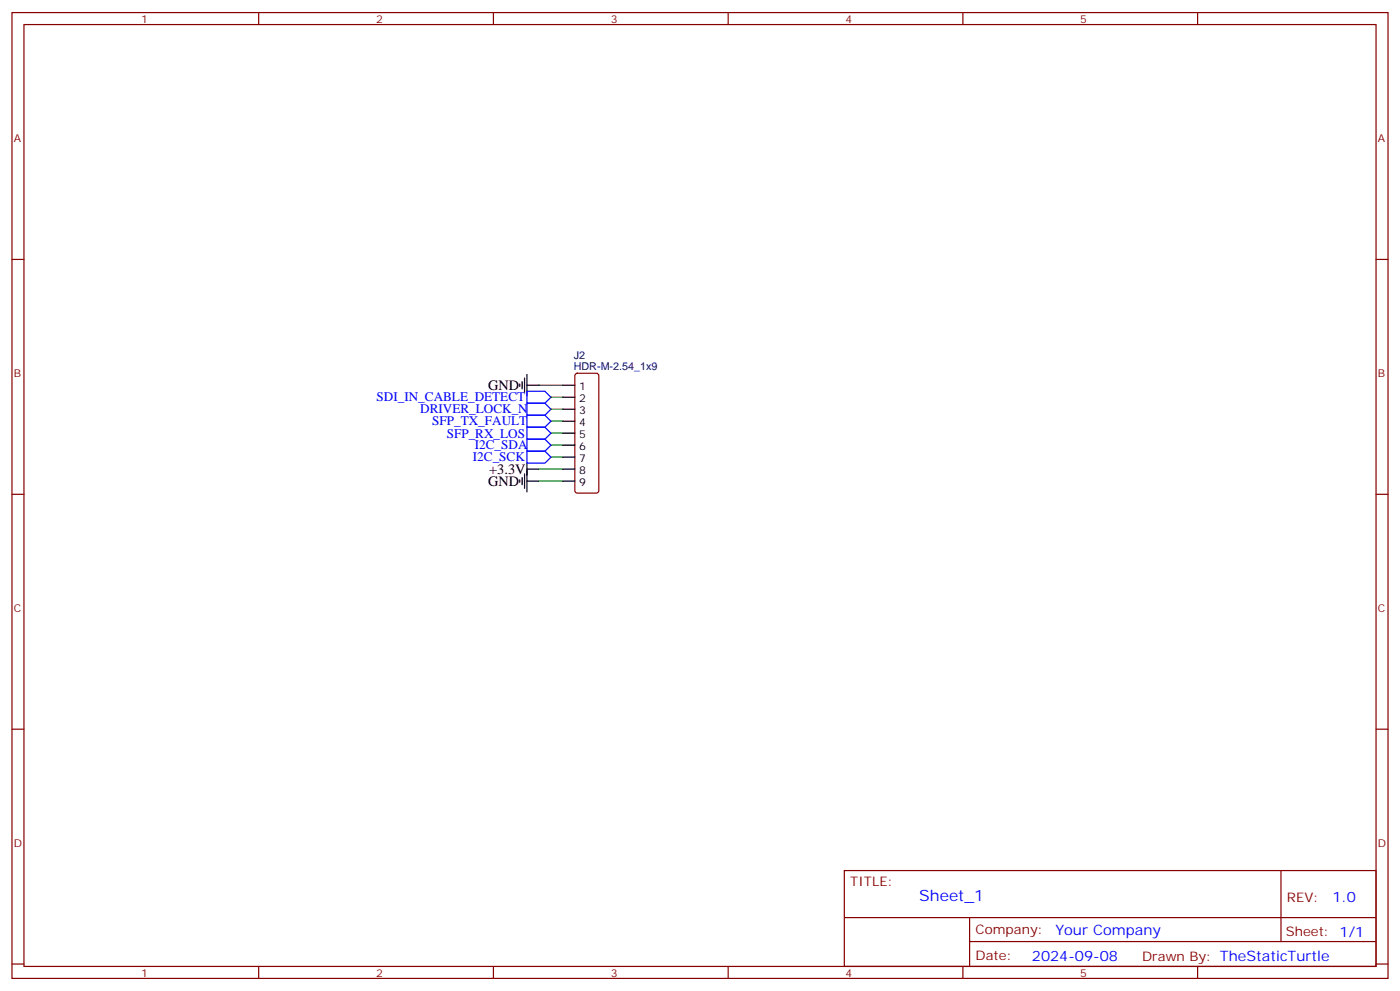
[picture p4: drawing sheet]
<svg xmlns="http://www.w3.org/2000/svg" width="412mm" height="292mm" viewBox="0 0 412 292" stroke-linecap="round" stroke-linejoin="round" font-family="sans-serif">
<g fill="none" stroke="#870000" stroke-width=".35">
<path d="M3.5 3.7h405.4v284.3h-405.4zM7.1 7.2h398.2v277.3h-398.2zM76.2 3.7v3.5M145.3 3.7v3.5M214.5 3.7v3.5M283.6 3.7v3.5M352.8 3.7v3.5M3.5 76.4h3.6M405.3 76.4h3.6M169.6 110.1l.4-.2h5.7l.5 .2 .2 .5v33.9l-.2 .5-.5 .2h-5.7l-.5-.3-.2-.4v-33.9zM3.5 145.5h3.6M405.3 145.5h3.6"/>
<path d="M3.5 214.7h3.6M405.3 214.7h3.6M248.7 256.3h156.6v28.2h-156.6zM377.3 256.3v20.9M248.7 270.1h156.5M285.6 277.2h119.6M285.6 270.1v14.2M3.5 283.8h3.6M76.2 284.5v3.5M145.3 284.5v3.5M214.5 284.5v3.5M283.6 284.5v3.5"/>
<path d="M352.8 284.5v3.5M405.3 283.8h3.6"/>
</g>
<g fill="none" stroke="#000" stroke-width=".35">
<path d="M153.1 113.1v.7M153.8 112.4v2.1M154.5 111.3v4.2M155.2 113.4h3.5M155.2 110.2v6.4M165.8 113.4h3.5M165.8 116.9h3.5M154.5 139.5v4.3M155.2 136.3v8.5M155.2 138.1h3.5M165.8 138.1h3.5M165.8 120.5h3.5"/>
<path d="M165.8 124h3.5M165.8 127.5h3.5M165.8 131.1h3.5M165.8 134.6h3.5M153.1 141.3v.7M153.8 140.6v2.1M155.2 141.6h3.5M165.8 141.6h3.5"/>
</g>
<path d="M158.7 113.4h7.1M162.3 116.9h3.5M158.7 138.1h7.1M162.3 134.6h3.5M162.3 131.1h3.5M162.3 127.5h3.5M162.3 124h3.5M162.3 120.5h3.5M158.7 141.6h7.1" fill="none" stroke="#008700" stroke-width=".35"/>
<path d="M155.2 115.2h5.3l1.8 1.7-1.8 1.8h-5.3zM155.2 118.7h5.3l1.8 1.8-1.8 1.7h-5.3zM155.2 122.2h5.3l1.8 1.8-1.8 1.8h-5.3zM155.2 125.8h5.3l1.8 1.7-1.8 1.8h-5.3zM155.2 132.8h5.3l1.8 1.8-1.8 1.7h-5.3zM155.2 129.3h5.3l1.8 1.8-1.8 1.7h-5.3z" fill="none" stroke="#00f" stroke-width=".35"/>
<text font-size="4.6" fill="#00f" x="270.8" y="265.3">Sheet_1</text>
<g font-size="4.2">
<text x="143.8" y="114.8">GND</text>
<text x="143.8" y="143">GND</text>
<text x="144.1" y="139.5">+3.3V</text>
</g>
<g font-size="4.2" fill="#00f">
<text x="392.5" y="265.6">1.0</text>
<text x="310.9" y="275.1">Your Company</text>
<text x="304" y="282.9">2024-09-08</text>
</g>
<g font-size="3.9" fill="#00f">
<text x="110.9" y="118.2">SDI_IN_CABLE_DETECT</text>
<text x="123.8" y="121.7">DRIVER_LOCK_N</text>
<text x="127.3" y="125.2">SFP_TX_FAULT</text>
<text x="131.6" y="128.8">SFP_RX_LOS</text>
<text x="139.3" y="135.8">I2C_SCK</text>
<text x="139.9" y="132.1">I2C_SDA</text>
</g>
<g font-size="3.9" fill="#800">
<text x="250.5" y="260.9">TITLE:</text>
<text x="379.1" y="265.6">REV:</text>
<text x="287.4" y="275.1">Company:</text>
<text x="378.7" y="275.7">Sheet: 1/1</text>
<text x="287.4" y="282.8">Date:</text>
<text x="336.4" y="282.8">Drawn By: TheStaticTurtle</text>
</g>
<g font-size="3.2" fill="#800">
<text x="41.6" y="6.7">1</text>
<text x="110.8" y="6.7">2</text>
<text x="179.9" y="6.7">3</text>
<text x="249.1" y="6.7">4</text>
<text x="318.2" y="6.7">5</text>
<text x="4.1" y="41.8">A</text>
<text x="405.9" y="41.8">A</text>
<text x="4.1" y="110.9">B</text>
<text x="405.9" y="110.9">B</text>
<text x="4.1" y="180.1">C</text>
<text x="405.9" y="180.1">C</text>
<text x="4.1" y="249.2">D</text>
<text x="405.9" y="249.2">D</text>
<text x="41.6" y="287.5">1</text>
<text x="110.8" y="287.5">2</text>
<text x="179.9" y="287.5">3</text>
<text x="249.1" y="287.5">4</text>
<text x="318.2" y="287.5">5</text>
</g>
<g font-size="3.2" fill="#000080">
<text x="169" y="105.6">J2</text>
<text x="169" y="108.8">HDR-M-2.54_1x9</text>
</g>
<g font-size="3.2">
<text x="170.6" y="114.8">1</text>
<text x="170.6" y="118.4">2</text>
<text x="170.6" y="121.9">3</text>
<text x="170.6" y="125.4">4</text>
<text x="170.6" y="128.9">5</text>
<text x="170.6" y="132.5">6</text>
<text x="170.6" y="136">7</text>
<text x="170.6" y="139.5">8</text>
<text x="170.6" y="143.1">9</text>
</g>
</svg>
